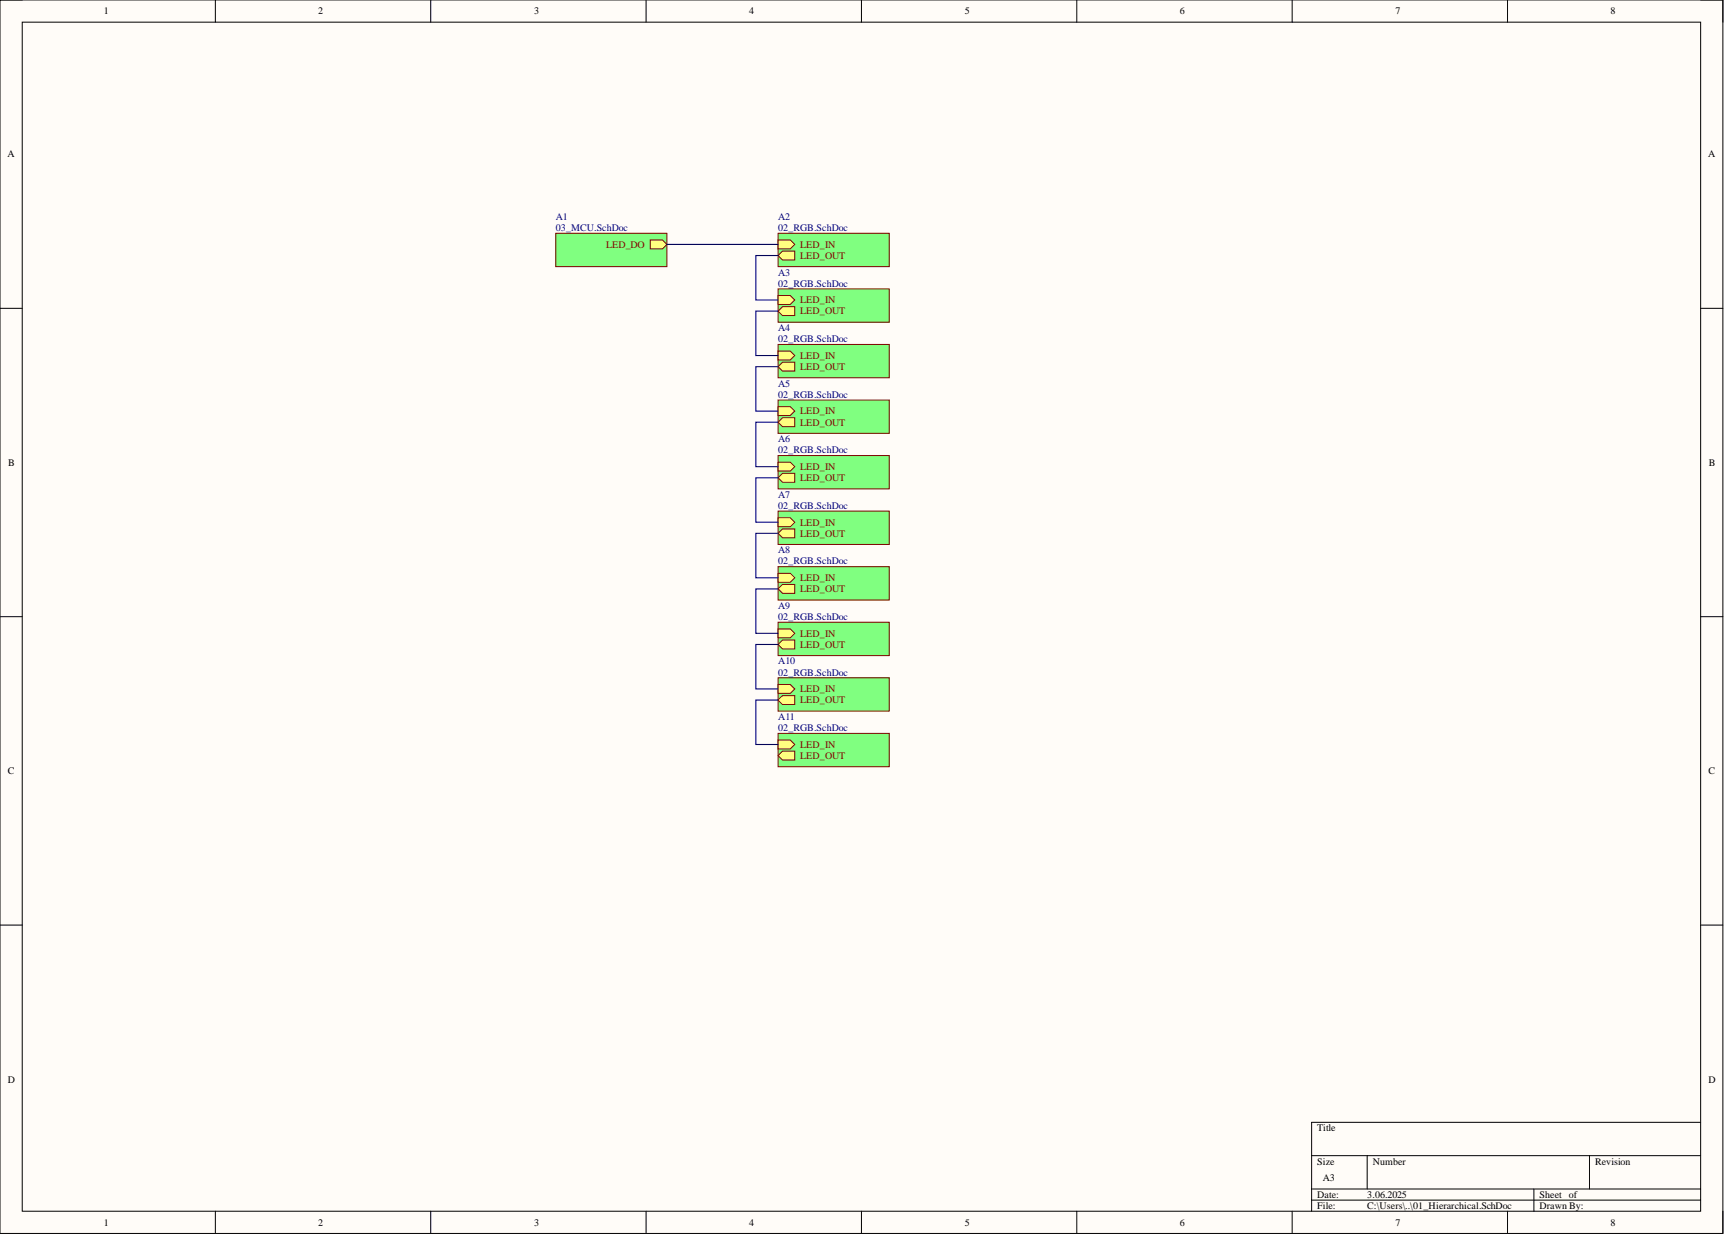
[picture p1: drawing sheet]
<svg xmlns="http://www.w3.org/2000/svg" width="393mm" height="282mm" viewBox="0 0 393 282" stroke-linecap="round" stroke-linejoin="round" font-family="sans-serif">
<path d="M0 0h393.1v281.5h-393.1z" fill-rule="evenodd" fill="#fffcf8"/>
<path d="M0 0h393.1v281.5h-393.1z" fill="none" stroke="#000" stroke-width=".23"/>
<path d="M5.1 5.1h382.9v271.3h-382.9z" fill-rule="evenodd" fill="#fffcf8"/>
<g fill="none" stroke="#000" stroke-width=".23">
<path d="M0 0h5.1M49.1 0v5.1M98.3 0v5.1M147.4 0v5.1M196.5 0v5.1M245.7 0v5.1M294.8 0v5.1M344 0v5.1M388 0h5.1v5.1M5.1 5.1h382.9v271.3h-382.9zM0 70.4h5.1M388 70.4h5.1"/>
<path d="M0 140.8h5.1M388 140.8h5.1M0 211.1h5.1M388 211.1h5.1M388 256.2h-88.7v20.2M49.1 276.4v5.1M98.3 276.4v5.1M147.4 276.4v5.1M196.5 276.4v5.1M245.7 276.4v5.1M294.8 276.4v5.1M299.3 263.8h88.7"/>
<path d="M299.3 271.4h88.7M299.3 273.9h88.7M311.9 263.8v7.6M344 276.4v5.1M350 271.4v5M362.7 263.8v7.6M393.1 276.4v5.1"/>
</g>
<path d="M126.8 53.2h25.4v7.7h-25.4z" fill-rule="evenodd" fill="#80ff80"/>
<path d="M126.8 53.2h25.4v7.7h-25.4z" fill="none" stroke="#800000" stroke-width=".23"/>
<path d="M148.4 54.8h2.7l1.1 1-1.1 1h-2.7z" fill-rule="evenodd" fill="#ffff80"/>
<path d="M148.4 54.8h2.7l1.1 1-1.1 1h-2.7z" fill="none" stroke="#800000" stroke-width=".23"/>
<path d="M177.5 53.2h25.4v7.7h-25.4z" fill-rule="evenodd" fill="#80ff80"/>
<path d="M177.5 53.2h25.4v7.7h-25.4z" fill="none" stroke="#800000" stroke-width=".23"/>
<path d="M177.5 54.8h2.8l1 1-1 1h-2.8z" fill-rule="evenodd" fill="#ffff80"/>
<path d="M177.5 54.8h2.8l1 1-1 1h-2.8z" fill="none" stroke="#800000" stroke-width=".23"/>
<path d="M178.5 57.3h2.8v2h-2.8l-1-1z" fill-rule="evenodd" fill="#ffff80"/>
<path d="M178.5 57.3h2.8v2h-2.8l-1-1z" fill="none" stroke="#800000" stroke-width=".23"/>
<path d="M177.5 65.9h25.4v7.6h-25.4z" fill-rule="evenodd" fill="#80ff80"/>
<path d="M177.5 65.9h25.4v7.6h-25.4z" fill="none" stroke="#800000" stroke-width=".23"/>
<path d="M177.5 67.5h2.8l1 1-1 1h-2.8z" fill-rule="evenodd" fill="#ffff80"/>
<path d="M177.5 67.5h2.8l1 1-1 1h-2.8z" fill="none" stroke="#800000" stroke-width=".23"/>
<path d="M178.5 70h2.8v2h-2.8l-1-1z" fill-rule="evenodd" fill="#ffff80"/>
<path d="M178.5 70h2.8v2h-2.8l-1-1z" fill="none" stroke="#800000" stroke-width=".23"/>
<path d="M152.2 55.8h25.3M177.5 58.3h-5v10.2h5" fill="none" stroke="#000080" stroke-width=".25"/>
<path d="M177.5 78.6h25.4v7.6h-25.4z" fill-rule="evenodd" fill="#80ff80"/>
<path d="M177.5 78.6h25.4v7.6h-25.4z" fill="none" stroke="#800000" stroke-width=".23"/>
<path d="M177.5 80.1h2.8l1 1-1 1.1h-2.8z" fill-rule="evenodd" fill="#ffff80"/>
<path d="M177.5 80.1h2.8l1 1-1 1.1h-2.8z" fill="none" stroke="#800000" stroke-width=".23"/>
<path d="M178.5 82.7h2.8v2h-2.8l-1-1z" fill-rule="evenodd" fill="#ffff80"/>
<path d="M178.5 82.7h2.8v2h-2.8l-1-1z" fill="none" stroke="#800000" stroke-width=".23"/>
<path d="M177.5 91.3h25.4v7.6h-25.4z" fill-rule="evenodd" fill="#80ff80"/>
<path d="M177.5 91.3h25.4v7.6h-25.4z" fill="none" stroke="#800000" stroke-width=".23"/>
<path d="M177.5 92.8h2.8l1 1-1 1h-2.8z" fill-rule="evenodd" fill="#ffff80"/>
<path d="M177.5 92.8h2.8l1 1-1 1h-2.8z" fill="none" stroke="#800000" stroke-width=".23"/>
<path d="M178.5 95.4h2.8v2h-2.8l-1-1z" fill-rule="evenodd" fill="#ffff80"/>
<path d="M178.5 95.4h2.8v2h-2.8l-1-1z" fill="none" stroke="#800000" stroke-width=".23"/>
<path d="M177.5 104h25.4v7.6h-25.4z" fill-rule="evenodd" fill="#80ff80"/>
<path d="M177.5 104h25.4v7.6h-25.4z" fill="none" stroke="#800000" stroke-width=".23"/>
<path d="M177.5 105.5h2.8l1 1-1 1h-2.8z" fill-rule="evenodd" fill="#ffff80"/>
<path d="M177.5 105.5h2.8l1 1-1 1h-2.8z" fill="none" stroke="#800000" stroke-width=".23"/>
<path d="M178.5 108h2.8v2.1h-2.8l-1-1.1z" fill-rule="evenodd" fill="#ffff80"/>
<path d="M178.5 108h2.8v2.1h-2.8l-1-1.1z" fill="none" stroke="#800000" stroke-width=".23"/>
<path d="M177.5 71h-5v10.1h5M177.5 83.7h-5v10.1h5M177.5 96.4h-5v10.1h5" fill="none" stroke="#000080" stroke-width=".25"/>
<path d="M177.5 116.7h25.4v7.6h-25.4z" fill-rule="evenodd" fill="#80ff80"/>
<path d="M177.5 116.7h25.4v7.6h-25.4z" fill="none" stroke="#800000" stroke-width=".23"/>
<path d="M177.5 118.2h2.8l1 1-1 1h-2.8z" fill-rule="evenodd" fill="#ffff80"/>
<path d="M177.5 118.2h2.8l1 1-1 1h-2.8z" fill="none" stroke="#800000" stroke-width=".23"/>
<path d="M178.5 120.7h2.8v2h-2.8l-1-1z" fill-rule="evenodd" fill="#ffff80"/>
<path d="M178.5 120.7h2.8v2h-2.8l-1-1z" fill="none" stroke="#800000" stroke-width=".23"/>
<path d="M177.5 129.3h25.4v7.6h-25.4z" fill-rule="evenodd" fill="#80ff80"/>
<path d="M177.5 129.3h25.4v7.6h-25.4z" fill="none" stroke="#800000" stroke-width=".23"/>
<path d="M177.5 130.9h2.8l1 1-1 1h-2.8z" fill-rule="evenodd" fill="#ffff80"/>
<path d="M177.5 130.9h2.8l1 1-1 1h-2.8z" fill="none" stroke="#800000" stroke-width=".23"/>
<path d="M178.5 133.4h2.8v2h-2.8l-1-1z" fill-rule="evenodd" fill="#ffff80"/>
<path d="M178.5 133.4h2.8v2h-2.8l-1-1z" fill="none" stroke="#800000" stroke-width=".23"/>
<path d="M177.5 142h25.4v7.6h-25.4z" fill-rule="evenodd" fill="#80ff80"/>
<path d="M177.5 142h25.4v7.6h-25.4z" fill="none" stroke="#800000" stroke-width=".23"/>
<path d="M177.5 143.5h2.8l1 1.1-1 1h-2.8z" fill-rule="evenodd" fill="#ffff80"/>
<path d="M177.5 143.5h2.8l1 1.1-1 1h-2.8z" fill="none" stroke="#800000" stroke-width=".23"/>
<path d="M178.5 146.1h2.8v2h-2.8l-1-1z" fill-rule="evenodd" fill="#ffff80"/>
<path d="M178.5 146.1h2.8v2h-2.8l-1-1z" fill="none" stroke="#800000" stroke-width=".23"/>
<path d="M177.5 154.7h25.4v7.6h-25.4z" fill-rule="evenodd" fill="#80ff80"/>
<path d="M177.5 154.7h25.4v7.6h-25.4z" fill="none" stroke="#800000" stroke-width=".23"/>
<path d="M177.5 156.2h2.8l1 1-1 1.1h-2.8z" fill-rule="evenodd" fill="#ffff80"/>
<path d="M177.5 156.2h2.8l1 1-1 1.1h-2.8z" fill="none" stroke="#800000" stroke-width=".23"/>
<path d="M178.5 158.8h2.8v2h-2.8l-1-1z" fill-rule="evenodd" fill="#ffff80"/>
<path d="M178.5 158.8h2.8v2h-2.8l-1-1z" fill="none" stroke="#800000" stroke-width=".23"/>
<path d="M177.5 167.4h25.4v7.6h-25.4z" fill-rule="evenodd" fill="#80ff80"/>
<path d="M177.5 167.4h25.4v7.6h-25.4z" fill="none" stroke="#800000" stroke-width=".23"/>
<path d="M177.5 168.9h2.8l1 1-1 1h-2.8z" fill-rule="evenodd" fill="#ffff80"/>
<path d="M177.5 168.9h2.8l1 1-1 1h-2.8z" fill="none" stroke="#800000" stroke-width=".23"/>
<path d="M178.5 171.4h2.8v2.1h-2.8l-1-1z" fill-rule="evenodd" fill="#ffff80"/>
<path d="M178.5 171.4h2.8v2.1h-2.8l-1-1z" fill="none" stroke="#800000" stroke-width=".23"/>
<path d="M177.5 109h-5v10.2h5M177.5 121.7h-5v10.2h5M177.5 134.4h-5v10.2h5M177.5 147.1h-5v10.1h5M177.5 159.8h-5v10.1h5" fill="none" stroke="#000080" stroke-width=".25"/>
<g font-size="2.3">
<text x="23.7" y="3.3">1</text>
<text x="72.6" y="3.3">2</text>
<text x="121.9" y="3.3">3</text>
<text x="170.9" y="3.3">4</text>
<text x="220.1" y="3.3">5</text>
<text x="269.2" y="3.3">6</text>
<text x="318.4" y="3.3">7</text>
<text x="367.5" y="3.3">8</text>
<text x="1.7" y="35.9">A</text>
<text x="389.7" y="35.9">A</text>
<text x="1.9" y="106.3">B</text>
<text x="389.9" y="106.3">B</text>
<text x="1.8" y="176.7">C</text>
<text x="389.8" y="176.7">C</text>
<text x="1.8" y="247.1">D</text>
<text x="389.8" y="247.1">D</text>
<text x="300.5" y="258.2">Title</text>
<text x="300.5" y="265.8">Size</text>
<text x="301.8" y="269.6">A3</text>
<text x="313.2" y="265.8">Number</text>
<text x="363.9" y="265.8">Revision</text>
<text x="300.5" y="273.4">Date:</text>
<text x="300.5" y="275.9">File:</text>
<text x="311.9" y="273.4">3.06.2025</text>
<text x="311.9" y="275.9">C:\Users\..\01_Hierarchical.SchDoc</text>
<text x="351.2" y="273.4">Sheet of</text>
<text x="351.2" y="275.9">Drawn By:</text>
<text x="23.7" y="279.7">1</text>
<text x="72.6" y="279.7">2</text>
<text x="121.9" y="279.7">3</text>
<text x="170.9" y="279.7">4</text>
<text x="220.1" y="279.7">5</text>
<text x="269.2" y="279.7">6</text>
<text x="318.4" y="279.7">7</text>
<text x="367.5" y="279.7">8</text>
</g>
<g font-size="2.3" fill="#000080">
<text x="126.8" y="50.2">A1</text>
<text x="126.8" y="52.7">03_MCU.SchDoc</text>
<text x="177.5" y="50.2">A2</text>
<text x="177.5" y="52.7">02_RGB.SchDoc</text>
<text x="177.5" y="62.9">A3</text>
<text x="177.5" y="65.4">02_RGB.SchDoc</text>
<text x="177.5" y="75.6">A4</text>
<text x="177.5" y="78.1">02_RGB.SchDoc</text>
<text x="177.5" y="88.2">A5</text>
<text x="177.5" y="90.8">02_RGB.SchDoc</text>
<text x="177.5" y="100.9">A6</text>
<text x="177.5" y="103.5">02_RGB.SchDoc</text>
<text x="177.5" y="113.6">A7</text>
<text x="177.5" y="116.1">02_RGB.SchDoc</text>
<text x="177.5" y="126.3">A8</text>
<text x="177.5" y="128.8">02_RGB.SchDoc</text>
<text x="177.5" y="139">A9</text>
<text x="177.5" y="141.5">02_RGB.SchDoc</text>
<text x="177.5" y="151.7">A10</text>
<text x="177.5" y="154.2">02_RGB.SchDoc</text>
<text x="177.5" y="164.3">A11</text>
<text x="177.5" y="166.9">02_RGB.SchDoc</text>
</g>
<g font-size="2.3" fill="#800000">
<text x="138.3" y="56.5">LED_DO</text>
<text x="182.6" y="56.5">LED_IN</text>
<text x="182.6" y="59.1">LED_OUT</text>
<text x="182.6" y="69.2">LED_IN</text>
<text x="182.6" y="71.8">LED_OUT</text>
<text x="182.6" y="81.9">LED_IN</text>
<text x="182.6" y="84.4">LED_OUT</text>
<text x="182.6" y="94.6">LED_IN</text>
<text x="182.6" y="97.1">LED_OUT</text>
<text x="182.6" y="107.3">LED_IN</text>
<text x="182.6" y="109.8">LED_OUT</text>
<text x="182.6" y="120">LED_IN</text>
<text x="182.6" y="122.5">LED_OUT</text>
<text x="182.6" y="132.6">LED_IN</text>
<text x="182.6" y="135.2">LED_OUT</text>
<text x="182.6" y="145.3">LED_IN</text>
<text x="182.6" y="147.9">LED_OUT</text>
<text x="182.6" y="158">LED_IN</text>
<text x="182.6" y="160.5">LED_OUT</text>
<text x="182.6" y="170.7">LED_IN</text>
<text x="182.6" y="173.2">LED_OUT</text>
</g>
</svg>
